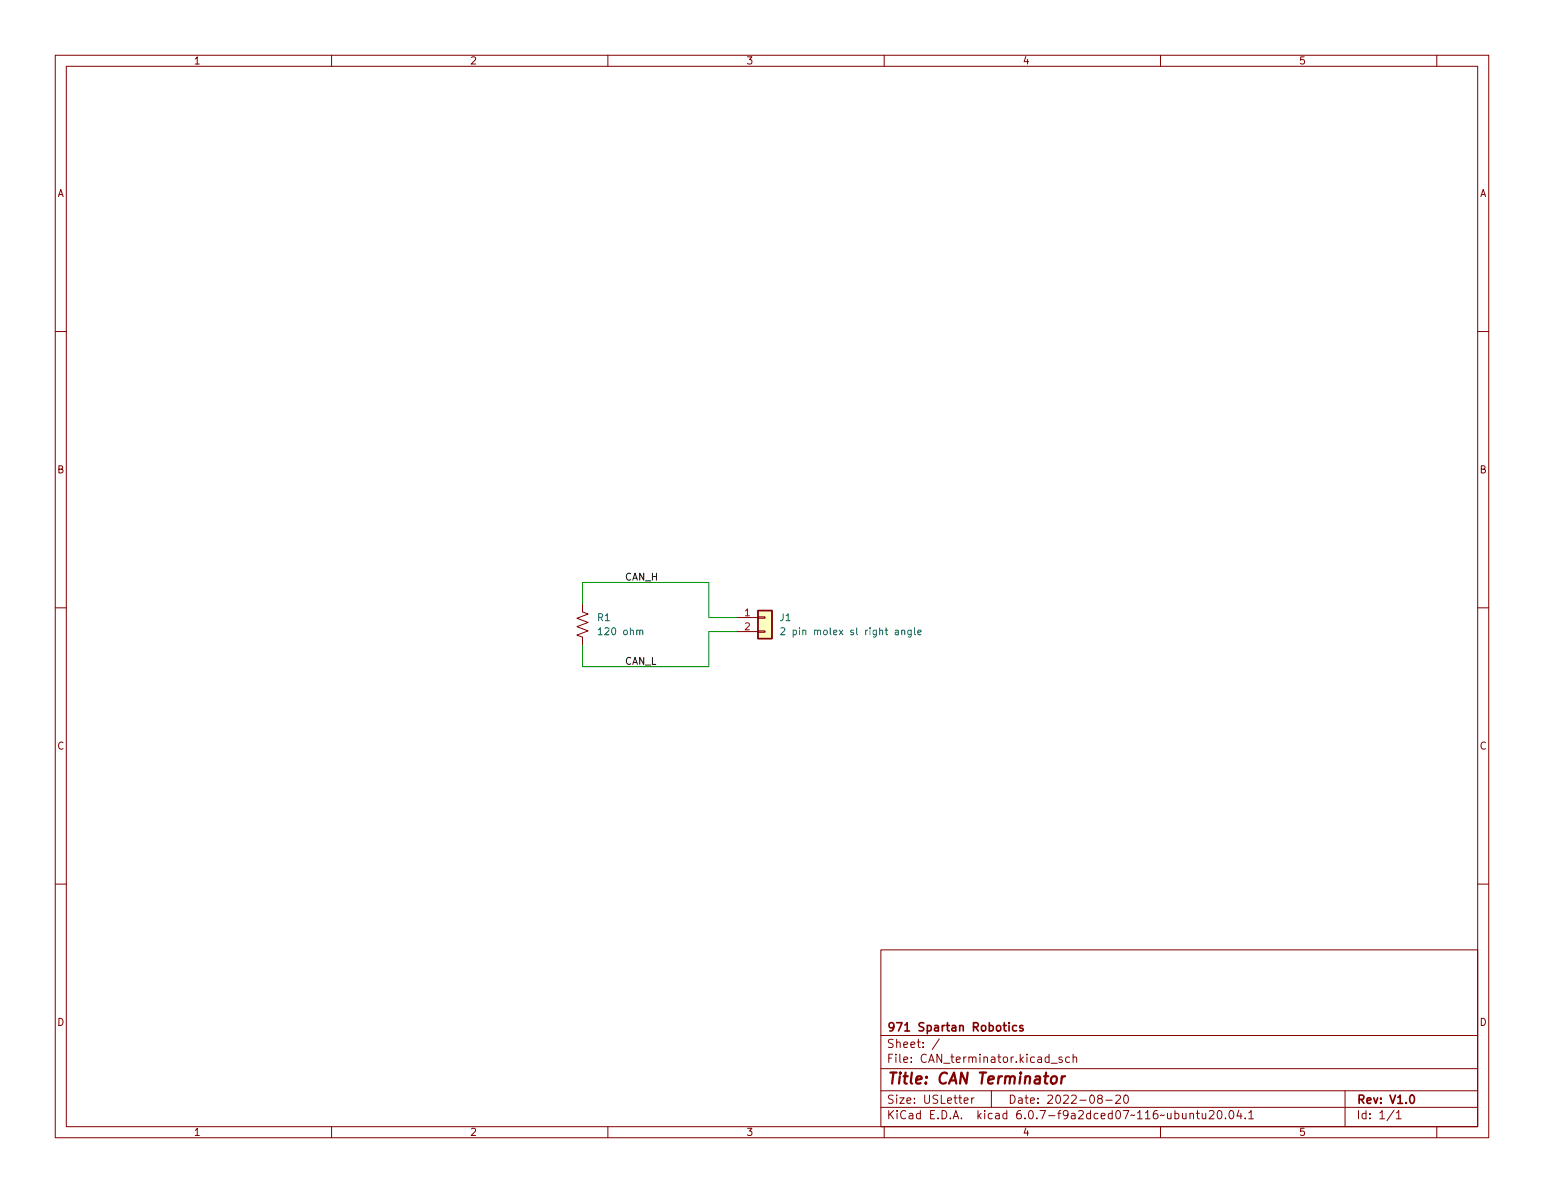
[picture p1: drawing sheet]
(kicad_sch (version 20211123) (generator eeschema)

 (paper "USLetter")

 (title_block
  (title "CAN Terminator")
  (date "2022-08-20")
  (rev "V1.0")
  (company "971 Spartan Robotics"))

 (lib_symbols
  (symbol "Connector_Generic:Conn_01x02" (pin_names (offset 1.016) hide) (in_bom yes) (on_board yes)
   (property "Reference" "J" (id 0) (at 0 2.54 0) (effects (font (size 1.27 1.27))))
   (property "Value" "Conn_01x02" (id 1) (at 0 -5.08 0) (effects (font (size 1.27 1.27))))
   (property "Footprint" "" (id 2) (at 0 0 0) (effects (font (size 1.27 1.27)) hide))
   (property "Datasheet" "~" (id 3) (at 0 0 0) (effects (font (size 1.27 1.27)) hide))
   (symbol "Conn_01x02_1_1"
    (rectangle (start -1.27 -2.413) (end 0 -2.667) (stroke (width 0.1524) (type default) (color 0 0 0 0)) (fill (type none)))
    (rectangle (start -1.27 0.127) (end 0 -0.127) (stroke (width 0.1524) (type default) (color 0 0 0 0)) (fill (type none)))
    (rectangle (start -1.27 1.27) (end 1.27 -3.81) (stroke (width 0.254) (type default) (color 0 0 0 0)) (fill (type background)))
    (pin passive line (at -5.08 0 0) (length 3.81) (name "Pin_1" (effects (font (size 1.27 1.27)))) (number "1" (effects (font (size 1.27 1.27)))))
    (pin passive line (at -5.08 -2.54 0) (length 3.81) (name "Pin_2" (effects (font (size 1.27 1.27)))) (number "2" (effects (font (size 1.27 1.27)))))))
  (symbol "Device:R_US" (pin_numbers hide) (pin_names (offset 0)) (in_bom yes) (on_board yes)
   (property "Reference" "R" (id 0) (at 2.54 0 90) (effects (font (size 1.27 1.27))))
   (property "Value" "R_US" (id 1) (at -2.54 0 90) (effects (font (size 1.27 1.27))))
   (property "Footprint" "" (id 2) (at 1.016 -0.254 90) (effects (font (size 1.27 1.27)) hide))
   (property "Datasheet" "~" (id 3) (at 0 0 0) (effects (font (size 1.27 1.27)) hide))
   (symbol "R_US_0_1"
    (polyline (pts (xy 0 -2.286) (xy 0 -2.54)) (stroke (width 0) (type default) (color 0 0 0 0)) (fill (type none)))
    (polyline (pts (xy 0 2.286) (xy 0 2.54)) (stroke (width 0) (type default) (color 0 0 0 0)) (fill (type none)))
    (polyline (pts (xy 0 -0.762) (xy 1.016 -1.143) (xy 0 -1.524) (xy -1.016 -1.905) (xy 0 -2.286)) (stroke (width 0) (type default) (color 0 0 0 0)) (fill (type none)))
    (polyline (pts (xy 0 0.762) (xy 1.016 0.381) (xy 0 0) (xy -1.016 -0.381) (xy 0 -0.762)) (stroke (width 0) (type default) (color 0 0 0 0)) (fill (type none)))
    (polyline (pts (xy 0 2.286) (xy 1.016 1.905) (xy 0 1.524) (xy -1.016 1.143) (xy 0 0.762)) (stroke (width 0) (type default) (color 0 0 0 0)) (fill (type none))))
   (symbol "R_US_1_1"
    (pin passive line (at 0 3.81 270) (length 1.27) (name "~" (effects (font (size 1.27 1.27)))) (number "1" (effects (font (size 1.27 1.27)))))
    (pin passive line (at 0 -3.81 90) (length 1.27) (name "~" (effects (font (size 1.27 1.27)))) (number "2" (effects (font (size 1.27 1.27))))))))


 (wire (pts (xy 128.27 111.76) (xy 128.27 105.41)) (stroke (width 0) (type default) (color 0 0 0 0)))
 (wire (pts (xy 105.41 105.41) (xy 105.41 109.22)) (stroke (width 0) (type default) (color 0 0 0 0)))
 (wire (pts (xy 128.27 120.65) (xy 128.27 114.3)) (stroke (width 0) (type default) (color 0 0 0 0)))
 (wire (pts (xy 105.41 120.65) (xy 128.27 120.65)) (stroke (width 0) (type default) (color 0 0 0 0)))
 (wire (pts (xy 128.27 105.41) (xy 105.41 105.41)) (stroke (width 0) (type default) (color 0 0 0 0)))
 (wire (pts (xy 133.35 111.76) (xy 128.27 111.76)) (stroke (width 0) (type default) (color 0 0 0 0)))
 (wire (pts (xy 105.41 116.84) (xy 105.41 120.65)) (stroke (width 0) (type default) (color 0 0 0 0)))
 (wire (pts (xy 128.27 114.3) (xy 133.35 114.3)) (stroke (width 0) (type default) (color 0 0 0 0)))

 (label "CAN_L" (at 113.03 120.65 0) (effects (font (size 1.27 1.27)) (justify left bottom)))
 (label "CAN_H" (at 113.03 105.41 0) (effects (font (size 1.27 1.27)) (justify left bottom)))

 (symbol (lib_id "Device:R_US") (at 105.41 113.03 0) (unit 1) (in_bom yes) (on_board yes) (fields_autoplaced)
  (property "Reference" "R1" (id 0) (at 107.95 111.7599 0) (effects (font (size 1.27 1.27)) (justify left)))
  (property "Value" "120 ohm" (id 1) (at 107.95 114.2999 0) (effects (font (size 1.27 1.27)) (justify left)))
  (property "Footprint" "Resistor_SMD:R_0805_2012Metric" (id 2) (at 106.426 113.284 90) (effects (font (size 1.27 1.27)) hide))
  (property "Datasheet" "~" (id 3) (at 105.41 113.03 0) (effects (font (size 1.27 1.27)) hide)) (pin "1") (pin "2"))

 (symbol (lib_id "Connector_Generic:Conn_01x02") (at 138.43 111.76 0) (unit 1) (in_bom yes) (on_board yes) (fields_autoplaced)
  (property "Reference" "J1" (id 0) (at 140.97 111.7599 0) (effects (font (size 1.27 1.27)) (justify left)))
  (property "Value" "2 pin molex sl right angle" (id 1) (at 140.97 114.2999 0) (effects (font (size 1.27 1.27)) (justify left)))
  (property "Footprint" "CAN_terminator:70555-0036" (id 2) (at 138.43 111.76 0) (effects (font (size 1.27 1.27)) hide))
  (property "Datasheet" "~" (id 3) (at 138.43 111.76 0) (effects (font (size 1.27 1.27)) hide)) (pin "1") (pin "2"))

 (sheet_instances (path "" (page "1")))

)
